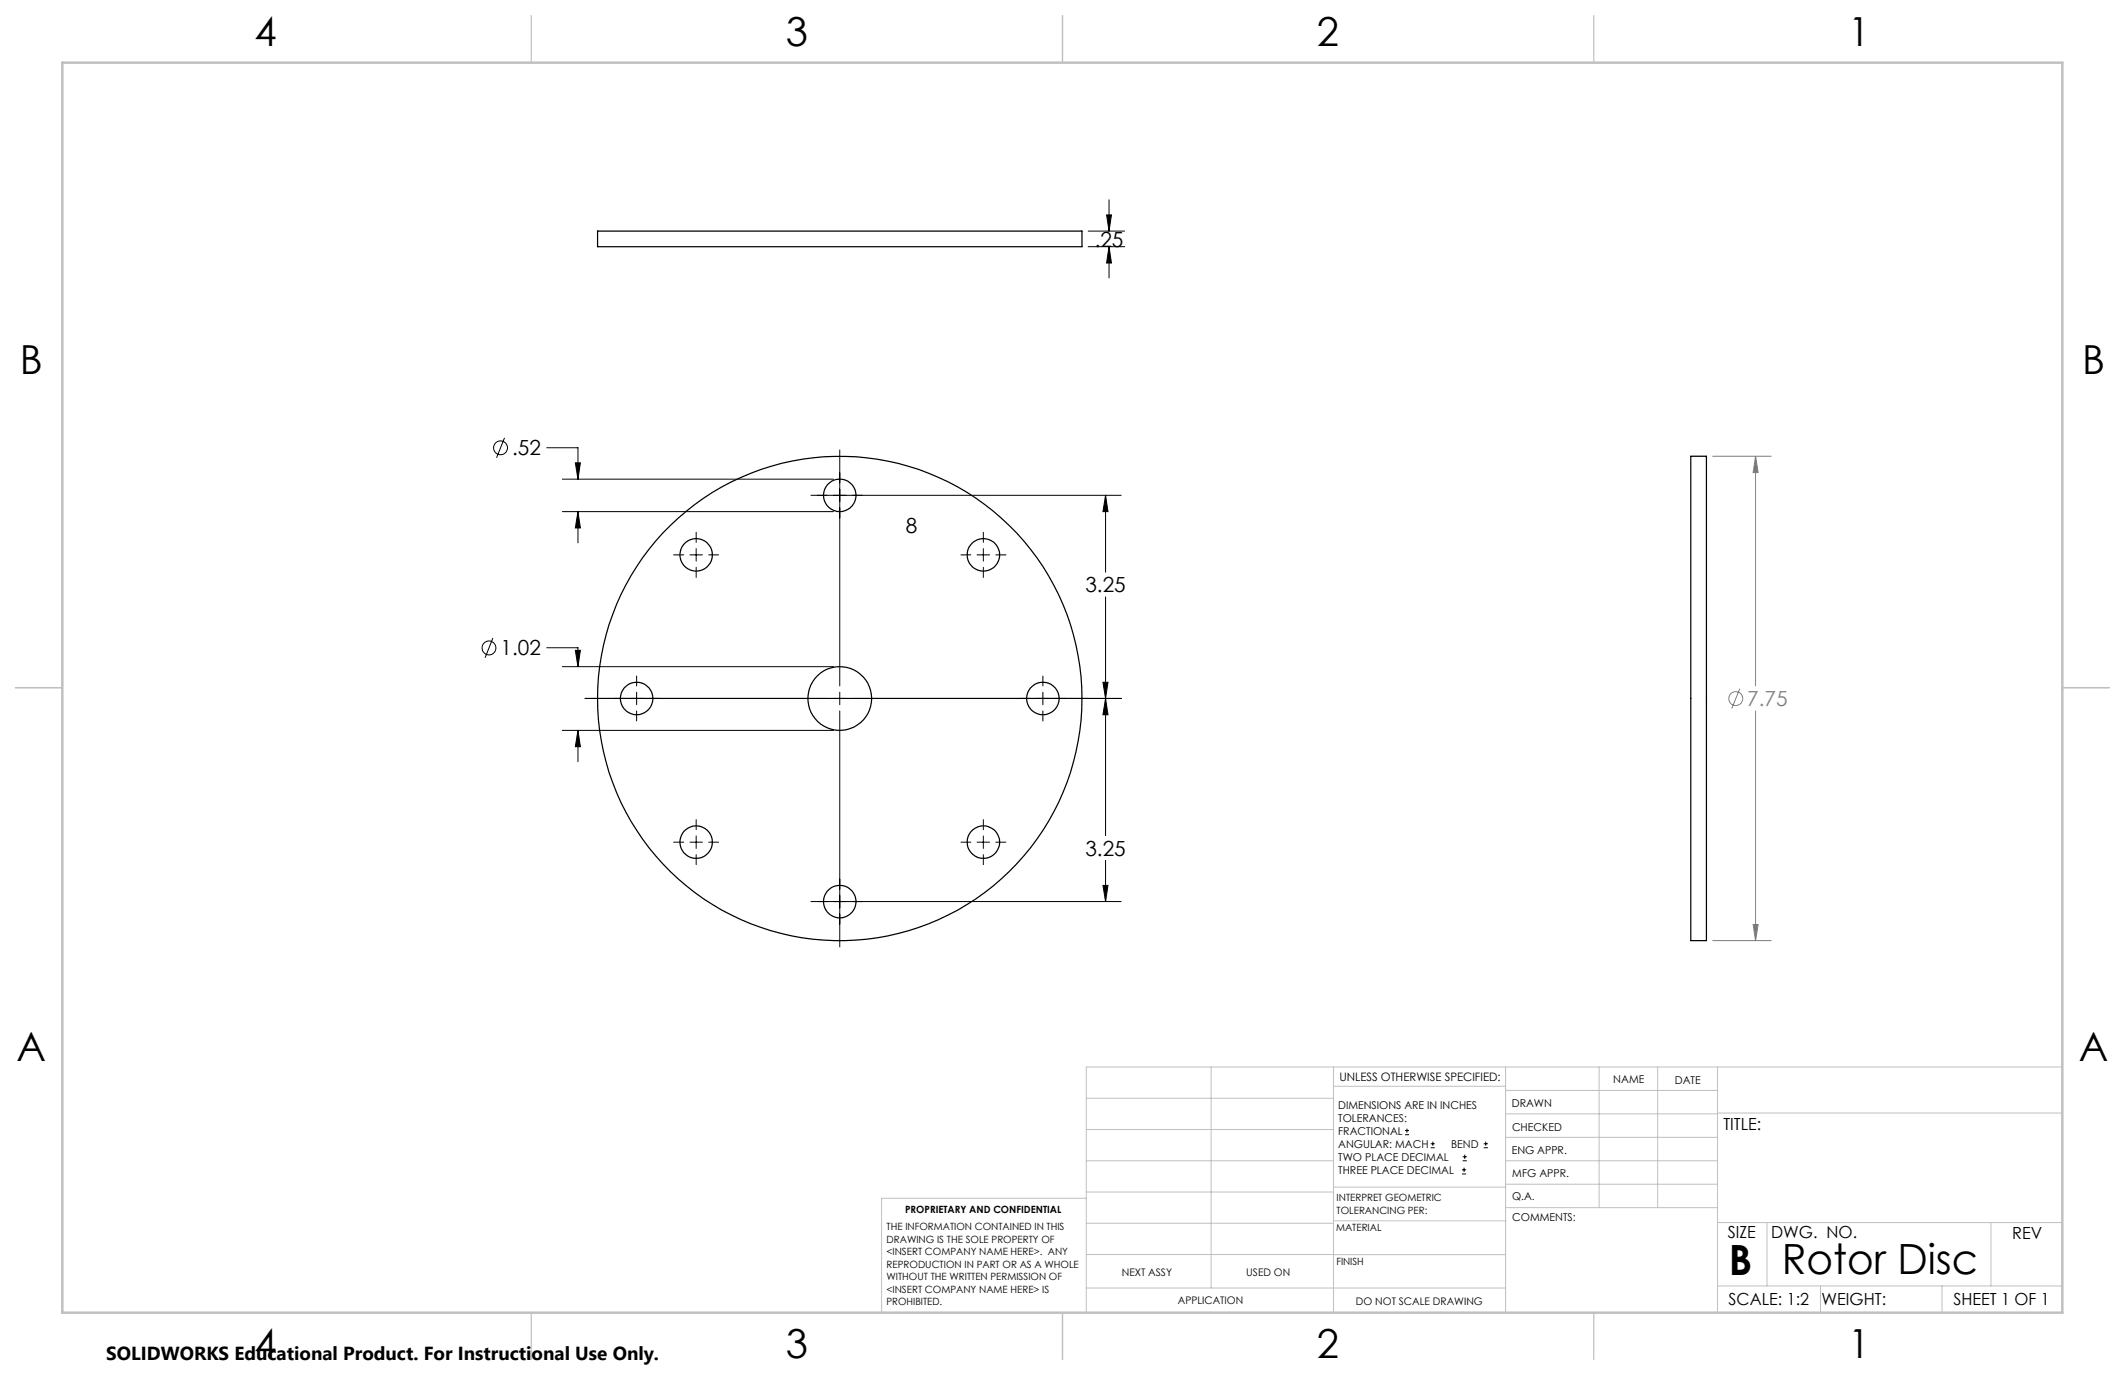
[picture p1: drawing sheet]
<svg xmlns="http://www.w3.org/2000/svg" width="432mm" height="279mm" viewBox="0 0 432 279" stroke-linecap="round" stroke-linejoin="round" font-family="sans-serif">
<g fill="none" stroke="#000" stroke-width=".2">
<path d="M221.1 47h7.4M221.1 50.1h7.4M224.9 43.7h.9l-.4 3.3zM225.4 50.1l.4 3.3h-.9zM225.4 40.6v6.4M225.4 50.1v6.4M102.5 89l-1.6 4M111.1 91h6.3v6.4M114.3 97.4h55.1M116.9 94.1h1l-.5 3.3zM170.6 91.4v48M114.3 104h55.1"/>
<path d="M117.4 104l.5 3.3h-1zM117.4 104v6.3M136.9 112.7h2M140.2 112.7h2.5M141.5 108.2v2M141.5 111.5v2.5M141.5 115.3v2M144 112.7h2M164.8 100.6h63M195.3 112.7h2M198.5 112.7h2.6M199.8 108.2v2"/>
<path d="M199.8 111.5v2.5M199.8 115.3v2M202.4 112.7h2M224.6 100.6l.5 3.4h-1zM224.6 100.6v15.7M100.2 129.6l-1.6 4.1M111.1 131.6h6.3v3.9M114.3 135.5h55.1M116.9 132.2h1l-.5 3.3zM129.4 137.4v2M211.9 137.4v2M224.1 138.6h1l-.5 3.3z"/>
<path d="M224.6 121.3v48.5M114.3 148.4h55.1M117.4 148.4l.5 3.3h-1zM117.4 148.4v6.4M118.9 141.9h108.9M129.4 140.7v2.5M129.4 144.5v2M170.6 140.7v2.5M170.6 144.5v47.9M211.9 140.7v2.5M211.9 144.5v2M224.6 141.9l.5 3.3h-1z"/>
<path d="M136.9 171.1h2M140.2 171.1h2.5M141.5 166.5v2.1M141.5 169.9v2.5M141.5 173.7v2M144 171.1h2M195.3 171.1h2M198.5 171.1h2.6M199.8 166.5v2.1M199.8 169.9v2.5M199.8 173.7v2M202.4 171.1h2"/>
<path d="M224.1 179.9h1l-.5 3.3zM224.6 174.8v8.4M164.8 183.2h63M285.5 230.6h.8M285.5 229.7h.8M285.9 229.3v.9M290.7 233.2h.8M290.7 232.4h.8M291.1 232v.8M297.1 238.5h.8M297.1 237.7h.8M297.2 235.9h.9"/>
<path d="M297.2 235.1h.9M297.5 237.3v.8M297.6 234.6v.9M301.5 233.2h.8M301.5 232.4h.8M301.9 232v.8"/>
<circle cx="101.7" cy="91" r="1.41"/>
<circle cx="99.4" cy="131.7" r="1.41"/>
</g>
<g fill="none" stroke="#808080" stroke-width=".2">
<path d="M348 92.7h11.9M356.7 92.7v46.7M356.7 92.7l.6 3.3h-1.1zM353.5 139.9l-1.6 4.1M356.7 144.5v46.6M348 191.1h11.9M356.2 187.9h1.1l-.6 3.2z"/>
<circle cx="352.7" cy="142" r="1.41"/>
</g>
<g fill="none" stroke="#c0c0c0" stroke-width=".2">
<path d="M246.1 216.8v44.9M271 216.8v49.9M305.9 216.8v49.9M324.9 216.8v28.6M336.8 216.8v28.6M349 216.8v49.9M419.1 216.8h-198.4v49.9M220.7 235.9h50.3M220.7 229.5h50.3M220.7 223.2h50.3M271 220.7h34.9M305.9 231.1h43.1"/>
<path d="M305.9 226.3h43.1M305.9 221.6h43.1M305.9 235.9h43.1M349 226.2h70.1M220.7 248.6h50.3M220.7 242.2h50.3M220.7 254.9h50.3M220.7 243.5h-41.6v23.2M271 255h34.9M271 248.1h35M271 241.2h35M305.9 240.6h43.1"/>
<path d="M306 245.4h43M349 248.4h70.1M359.1 248.4v12.9M404.6 248.4v12.9M220.7 261.7h85.2M349 261.3h70.1M369.9 261.3v5.4M394.6 261.3v5.4"/>
</g>
<path d="M108 3.2v9.5M215.9 3.2v9.5M323.8 3.2v9.5M3.1 139.7h9.6M419.1 139.7h9.5M108 266.7v9.6M215.9 266.7v9.6M323.8 266.7v9.6" fill="none" stroke="#c0c0c0" stroke-width=".25"/>
<path d="M12.7 12.7h406.4v254h-406.4z" fill="none" stroke="#c0c0c0" stroke-width=".5"/>
<path d="M117.4 148.4l.5 3.3h-1zM116.9 132.2h1l-.5 3.3zM117.4 104l.5 3.3h-1zM116.9 94.1h1l-.5 3.3zM224.6 100.6l.5 3.4h-1zM224.1 138.6h1l-.5 3.3zM224.6 141.9l.5 3.3h-1zM224.1 179.9h1l-.5 3.3zM224.9 43.7h.9l-.4 3.3zM225.4 50.1l.4 3.3h-.9z" fill="#000"/>
<path d="M356.7 92.7l.6 3.3h-1.1zM356.2 187.9h1.1l-.6 3.2z" fill="#808080"/>
<g fill="none" stroke="#000" stroke-width=".25">
<path d="M121.4 47h98.5v3.1h-98.5zM343.6 92.7h3.1v98.4h-3.1z"/>
<circle cx="141.4" cy="112.7" r="3.3"/>
<circle cx="170.6" cy="100.6" r="3.3"/>
<circle cx="199.8" cy="112.7" r="3.3"/>
<circle cx="129.4" cy="141.9" r="3.3"/>
<circle cx="170.6" cy="141.9" r="49.2"/>
<circle cx="170.6" cy="141.9" r="6.5"/>
<circle cx="211.9" cy="141.9" r="3.3"/>
<circle cx="141.4" cy="171.1" r="3.3"/>
<circle cx="199.8" cy="171.1" r="3.3"/>
<circle cx="170.6" cy="183.2" r="3.3"/>
</g>
<g font-size="8.5">
<text x="351.3" y="259">B</text>
<text x="362.1" y="258.9">Rotor Disc</text>
</g>
<g font-size="8.1">
<text x="51.7" y="9.3">4</text>
<text x="159.7" y="9.3">3</text>
<text x="267.6" y="9.3">2</text>
<text x="375.6" y="9.3">1</text>
<text x="4" y="76">B</text>
<text x="423.1" y="76">B</text>
<text x="3.3" y="215.7">A</text>
<text x="422.4" y="215.7">A</text>
<text x="51.7" y="276">4</text>
<text x="159.7" y="276">3</text>
<text x="267.6" y="276">2</text>
<text x="375.6" y="276">1</text>
</g>
<g font-size="4.2">
<text x="222.4" y="50.1">.25</text>
<text x="104.1" y="92.5">.52</text>
<text x="184.1" y="108.3">8</text>
<text x="220.6" y="120.4">3.25</text>
<text x="101.7" y="133.2">1.02</text>
<text x="220.6" y="173.9">3.25</text>
</g>
<text font-size="4.2" fill="#808080" x="355.1" y="143.5">7.75</text>
<text font-size="3.8" x="21.6" y="276.3">SOLIDWORKS Educational Product. For Instructional Use Only.</text>
<g font-size="3.4">
<text x="350.2" y="229.5">TITLE:</text>
<text x="351.1" y="251.6">SIZE</text>
<text x="359.9" y="251.6">DWG. NO.</text>
<text x="408.9" y="251.7">REV</text>
<text x="351.2" y="265.2">SCALE: 1:2</text>
<text x="370.1" y="265.3">WEIGHT:</text>
<text x="396.9" y="265.2">SHEET 1 OF 1</text>
</g>
<text font-size="2.4" x="272.2" y="219.7">UNLESS OTHERWISE SPECIFIED:</text>
<g font-size="2.2">
<text x="327.8" y="220.1">NAME</text>
<text x="340.3" y="220.2">DATE</text>
<text x="271.9" y="225.3">DIMENSIONS ARE IN INCHES</text>
<text x="271.9" y="227.9">TOLERANCES:</text>
<text x="307.2" y="224.9">DRAWN</text>
<text x="271.9" y="230.6">FRACTIONAL</text>
<text x="271.9" y="233.2">ANGULAR: MACH</text>
<text x="294.9" y="233.2">BEND</text>
<text x="307.3" y="229.8">CHECKED</text>
<text x="271.9" y="235.9">TWO PLACE DECIMAL</text>
<text x="271.9" y="238.5">THREE PLACE DECIMAL</text>
<text x="307.2" y="234.5">ENG APPR.</text>
<text x="307.3" y="239.2">MFG APPR.</text>
<text x="307.3" y="243.9">Q.A.</text>
<text x="307.3" y="248.1">COMMENTS:</text>
</g>
<g font-size="2.1">
<text x="227.9" y="259.2">NEXT ASSY</text>
<text x="253.3" y="259.2">USED ON</text>
<text x="239.3" y="265">APPLICATION</text>
<text x="275.5" y="265.1">DO NOT SCALE DRAWING</text>
</g>
<g font-size="2">
<text x="271.6" y="244.1">INTERPRET GEOMETRIC</text>
<text x="180.2" y="250">THE INFORMATION CONTAINED IN THIS</text>
<text x="183.9" y="246.4">PROPRIETARY AND CONFIDENTIAL</text>
<text x="271.5" y="250.2">MATERIAL</text>
<text x="271.6" y="246.6">TOLERANCING PER:</text>
<text x="180.2" y="252.5">DRAWING IS THE SOLE PROPERTY OF</text>
<text x="180.2" y="255.1">&lt;INSERT COMPANY NAME HERE&gt;. ANY</text>
<text x="180.2" y="257.6">REPRODUCTION IN PART OR AS A WHOLE</text>
<text x="271.5" y="257">FINISH</text>
<text x="180.2" y="260.1">WITHOUT THE WRITTEN PERMISSION OF</text>
<text x="180.2" y="262.6">&lt;INSERT COMPANY NAME HERE&gt; IS</text>
<text x="180.2" y="265.2">PROHIBITED.</text>
</g>
</svg>
